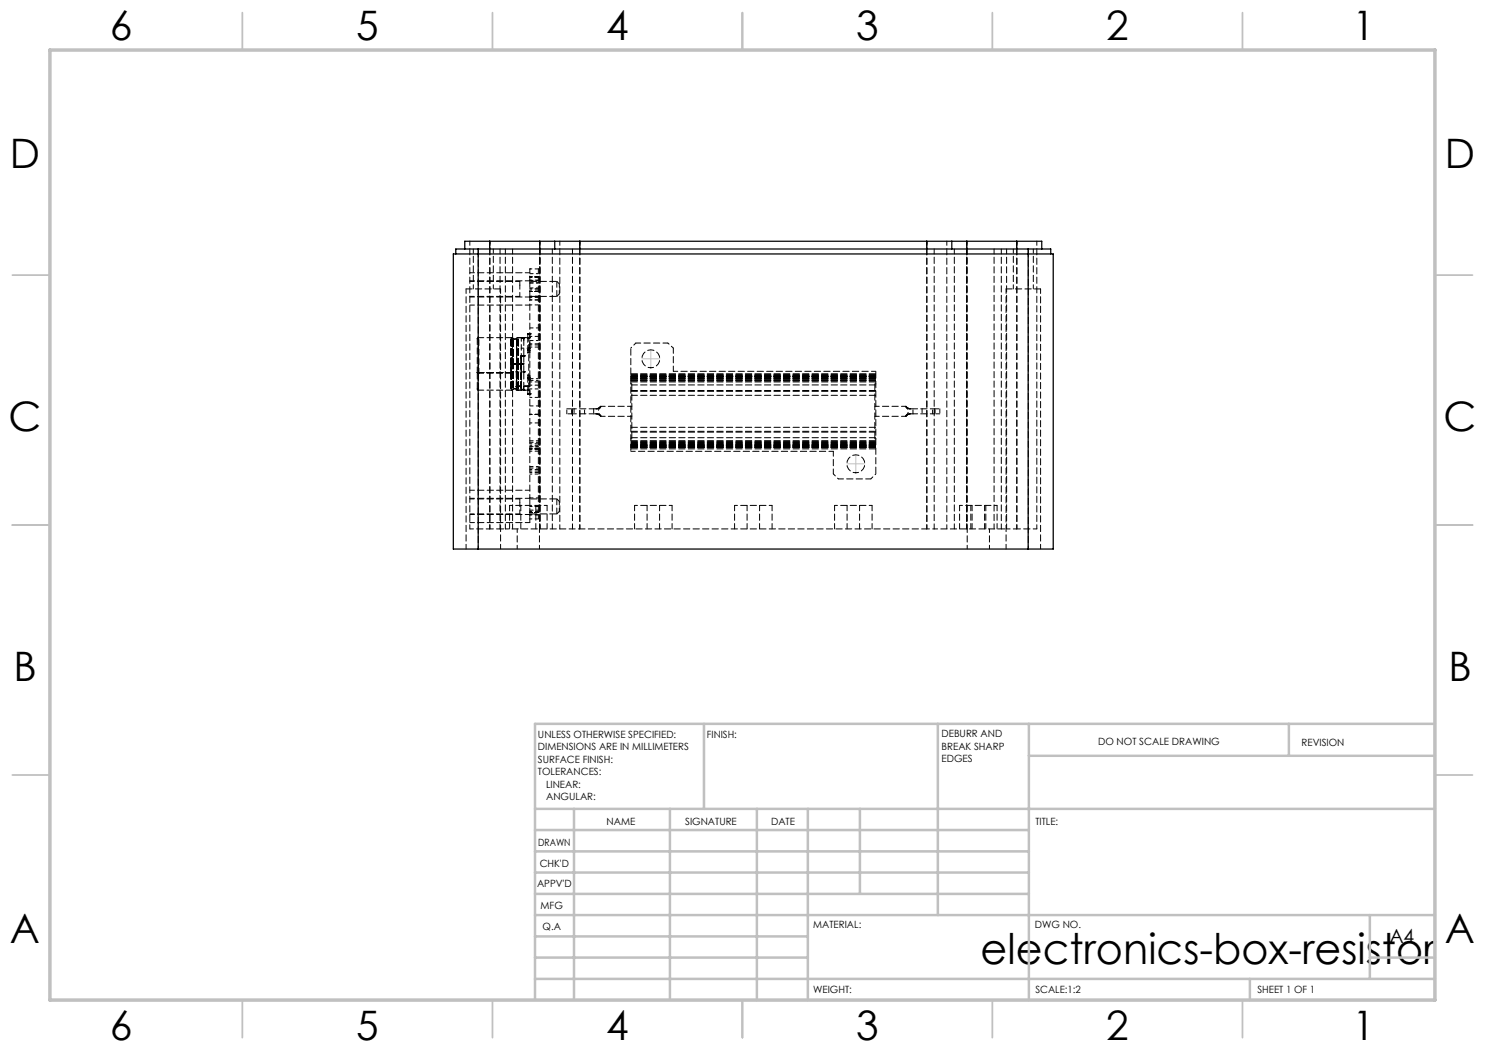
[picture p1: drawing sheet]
<svg xmlns="http://www.w3.org/2000/svg" width="297mm" height="210mm" viewBox="0 0 297 210" stroke-linecap="round" stroke-linejoin="round" font-family="sans-serif">
<path d="M128.4 71.8h3.6M130.2 70v3.6M169.4 92.8h3.6M171.2 91v3.6" fill="none" stroke="#c0c0c0" stroke-width=".2" stroke-dasharray="15.2 1.3 1.3 1.3"/>
<g fill="none" stroke="#c0c0c0" stroke-width=".35">
<path d="M48.5 2.5v7.5M98.5 2.5v7.5M148.5 2.5v7.5M198.5 2.5v7.5M248.5 2.5v7.5M2.5 55h7.5M287 55h7.5M2.5 105h7.5M287 105h7.5M2.5 155h7.5M287 155h7.5M48.5 200v7.5"/>
<path d="M98.5 200v7.5M148.5 200v7.5M198.5 200v7.5M248.5 200v7.5"/>
</g>
<g fill="none" stroke="#c0c0c0" stroke-width=".5">
<path d="M140.8 144.8v17M187.6 144.8v38.2M205.8 144.8v55.2M205.8 151.2h81.2M257.8 144.8v6.4M287 144.8h-180v55.2M107 161.8h180M107 178.8h98.8M107 174.5h98.8M107 170.3h98.8M107 166h98.8M114.8 161.8v38.2"/>
<path d="M134 161.8v38.2M151.4 161.8v38.2M161.6 161.8v38.2M172 161.8v17M107 195.8h180M107 191.5h54.6M107 187.3h54.6M107 183h180M250 195.8v4.2M274 191.5h13M274 183v12.8"/>
</g>
<path d="M10 10h277v190h-277z" fill="none" stroke="#c0c0c0" stroke-width=".7"/>
<g fill="none" stroke="#000" stroke-width=".25">
<path d="M95.6 49.8h-4.4v1M95.6 49.8v60M95.6 49.8h110M97.9 48.3h-4.9v1.5M97.9 48.3h10.1M97.9 48.3v1.5M108 48.3h2.9M108 48.3v1.5M110.9 48.3h5.1M110.9 48.3v1.5M116 48.3v1.5M116 48.3h69.3"/>
<path d="M185.3 48.3h5.1M185.3 48.3v1.5M190.4 48.3h3M190.4 48.3v1.5M193.4 48.3h9.9M193.4 48.3v1.5M203.3 48.3h5.1v1.5M203.3 48.3v1.5M205.6 49.8h4.5v1M205.6 49.8v60M95.6 109.8h-4.9v-59h119.9v59h-5M95.6 109.8h110"/>
</g>
<g fill="none" stroke="#000" stroke-width=".2" stroke-dasharray="1.3 .6" stroke-dashoffset=".3">
<path d="M106 56.2h-12M106 59.4h-12M106 54.5h-12M198.8 49.8v56M95.7 74.5v-6.9v6.9M102.6 72.8v-5.1v5.1M102.6 72.8v5.1v-5.1M103.3 77.3h2.5M104.3 72.8v5.2v-6.8M105.6 78v-2.5M105.6 70v-2.5M105.8 77.3h-2.5"/>
<path d="M105.8 78h-2.5M106 75.9v.7M106 75.3v.6M106 69.6v.7M106 69v.6M106 61h-12M133.6 68.6h-6.4M106 99.7h-12M106 98h-12M166.7 90.3v4.5M100 105.8v-56M101.1 105.8v-56"/>
<path d="M102.5 105.8v-56M106 102.9h-12M106 104.5h-12M108 105.8v-56M110.5 105.8v-56M114.5 105.8v-56M186.8 105.8v-56M190.9 105.8v-56M193.4 105.8v-56M200.3 105.8v-56M201.3 105.8v-56"/>
</g>
<g fill="none" stroke="#000" stroke-width=".2" stroke-dasharray="1.3 .6" stroke-dashoffset=".4">
<path d="M93.2 57.8v52M94 48.2v57.6M94 59.3h10M94.7 49.8v8M98 48.2v57.6M98.7 57.8v-8M104 57v-.7M104 56.3h-10M108 48.2v57.6M111.4 59.3l.5-.5M111.9 56.8l-.5-.5M112 48.2v57.6"/>
<path d="M116 48.2v57.6M185.4 48.2v57.6M193.4 48.2v57.6M201.2 57.8v52M202.7 49.8v8M203.4 48.2v57.6M206.7 57.8v-8M102.6 77.9l.4-.2 .3 .2M103.3 78v-.7M103.3 72.8h-.7M103.3 67.7l-.3 .1-.4-.1M104.3 78l.3-.1 .2-.4"/>
<path d="M104.8 67.5h.8M104.8 68l-.2-.3-.3-.2M105.6 78.8v-.8M105.6 67.5v-.7M105.8 77.3v.7M175.2 74.3h-40.5M104 99.8h-10M114.4 82.8h4.3M118.7 81.8h-4.3M118.7 82.8h.8M118.7 81.8h.8M126.2 90.3h40.5"/>
<path d="M126.4 81.3h-6.2M126.4 83.3h-6.2M175 83.3h6.2M175 81.3h6.2M182.6 82.8h4.4M182.6 81.8h-.8M182.6 82.8h-.8M187 81.8h-4.4M94 102.8h10M98 105.8v-57.6M100.1 109.8v-52M104 100.5v-.7"/>
<path d="M106 103.8v.7M106 103.8v-.7M107.7 103.8v-50M108 105.8v-57.6M111.4 102.8l.5-.5M111.9 100.3l-.5-.5M116 105.8v-57.6M185.4 105.8v-57.6M189.4 105.8v-57.6M193.4 105.8v-57.6M203.4 105.8v-57.6M207.4 105.8v-57.6"/>
<path d="M208.1 109.8v-52"/>
</g>
<path d="M106 59.3h5.4M111.4 56.3h-5.4M95.7 74.5v3.5M104.8 77.9v-3.5M104.8 71.2v-3.5M126.2 69.6v20.7M111.4 99.8h-5.4M106 102.8h5.4" fill="none" stroke="#000" stroke-width=".2" stroke-dasharray="1.3 .6" stroke-dashoffset="-.2"/>
<g fill="none" stroke="#000" stroke-width=".2" stroke-dasharray="1.3 .6" stroke-dashoffset=".2">
<path d="M95.7 74.5h6.5M95.7 78h6.5M102.2 74.5v-7v5.3M102.2 67.5h-6.5M103.7 72.8v5.2v-5.2M103.7 72.8v-5.2v5.2M134.7 74.3v-4.7M167.7 95.8h6.5M101.9 101.1v4.7M104.2 101.1v4.7M107.2 105.8v-4.7M109.4 105.8v-4.7"/>
<path d="M126.9 101.1v4.7M129.4 101.1v4.7M131.9 105.8v-4.7M134.4 105.8v-4.7M146.9 101.1v4.7M149.4 101.1v4.7M151.9 105.8v-4.7M154.4 105.8v-4.7M166.9 101.1v4.7M169.4 101.1v4.7M171.9 105.8v-4.7M174.4 105.8v-4.7"/>
<path d="M185.4 105.8h-69.4M191.9 101.1v4.7M194.2 101.1v4.7M194.4 101.1v4.7M196.9 105.8v-4.7M197.2 105.8v-4.7M199.4 105.8v-4.7"/>
</g>
<g fill="none" stroke="#000" stroke-width=".2" stroke-dasharray="1.3 .6" stroke-dashoffset="-.1">
<path d="M126.2 76.2h49M175 76.8v11M175.2 74.3v20.5M175.2 75.8h-49M175.2 75.3h-49M175.2 75h-49M175.2 74.8h-49M175.2 75.4h-49M175.2 76h-49M175.2 76.2h-49M175.2 75.7h-49M175.2 75.6h-49"/>
<path d="M175.2 76.4h-49M175.2 76.1h-49M175.2 77h-49M175.2 78.3h-49M175.2 78.1h-49M175.2 79.1h-49M126.2 89h49M126.4 87.8v-11M175.2 88.8h-49M175.2 89.3h-49M175.2 89.2h-49M175.2 89.5h-49"/>
<path d="M175.2 89.8h-49M175.2 89.1h-49M175.2 88.7h-49M175.2 88.5h-49M175.2 88.4h-49M175.2 88.9h-49M175.2 88.1h-49M175.2 87.5h-49M175.2 86.3h-49M175.2 86.4h-49M175.2 85.5h-49"/>
</g>
<g fill="none" stroke="#000" stroke-width=".2" stroke-dasharray="1.3 .6" stroke-dashoffset=".7">
<path d="M205.7 50.8v59M127.2 68.6l-1 1M130.2 73.6a1.8 1.8 0 0 1-1.7-2.6 1.8 1.8 0 0 1 3-.4 1.8 1.8 0 0 1-.8 2.9l-.5 .1M134.7 69.6l-1.1-1M106 99.5v-39.9M120 81.6a.86 .86 0 0 0 0 1.3M166.7 94.8l1 1M171.2 94.6a1.8 1.8 0 0 1-1.7-2.6 1.8 1.8 0 0 1 3-.4 1.8 1.8 0 0 1-.8 2.9l-.5 .1M174.2 95.8l1-1M181.4 82.9a.86 .86 0 0 0 0-1.3M95.7 109.8v-59M101.9 101.1h7.5"/>
<path d="M114.5 105.8h1.5M126.9 101.1h7.5M146.9 101.1h7.5M166.9 101.1h7.5M185.4 105.8h1.4M191.9 101.1h7.5"/>
</g>
<g fill="none" stroke="#000" stroke-width=".2" stroke-dasharray="1.3 .6">
<path d="M100.1 57.8h-6.9M106 53.8h.1M106 56.2v3.2M106 56v.2M106 59.4v.2M107.7 53.8h.1M208.1 57.8h-6.9M95.5 74.5h.2M95.5 74.5h.1M95.5 74.5v3.3M95.5 77.8l.2 .2M95.7 74.5h.1"/>
<path d="M95.7 67.5l-.2 .3M95.7 74.5h-.2M102.2 78l.4-.1M102.6 72.8h-.4M102.6 67.7l-.4-.2M103.3 74.4h.1M103.3 72.8v5.1v-10.2v5.1M103.3 77.9l.4 .1M103.7 72.8h.6M103.7 72.8h-.4M103.7 78h.6M103.7 67.5l-.4 .2"/>
<path d="M104.3 72.8h.5M104.3 67.5h-.6M104.3 71.2h.1M104.3 67.5h.1M104.8 74.4h.1M104.8 71.2h.1M104.8 78h.1M104.8 67.5h.1M104.8 67.5h-.5M104.8 71.2h-.5M104.8 74.4v-3.2M104.8 78v-.1"/>
<path d="M104.8 67.7h-.5M104.8 67.7v-.2M105.6 75.5h.2M105.6 70h.2M105.6 75.5h.4M105.6 70h.4M105.6 66.8h.1M105.6 66.8h.4M105.6 75.5v-.5M105.6 70.6v-.6M105.6 78.8h.4M105.6 70.5h.4"/>
<path d="M105.6 70.6h.2M105.6 78h.1M105.6 67.5h.1M105.6 78.8h.1M105.8 67.5h-.2M105.8 67.5h.1M105.8 76.6h.2M105.8 70.3h.2M105.8 75h-.2M106 75.9h-.2M106 69.6h-.2M106 66.8h.1"/>
<path d="M106 75.3v-.2M106 70.5v-.2M106 75.3h-.2M106 69h-.2M106 75.1h-.4M106 78.8h.1M126.2 76.8h.2M175.2 76.8h-.2M106 99.7v3.2M106 99.5v.2M119.5 82.8l.5 .1M120 81.6l-.5 .2"/>
<path d="M120 82.9l.2 .3M120 83.1l.2 .2M120 83.1h.1M120 81.4h.1M120 81.4l.2-.1M120 83.1l.2 .1M120.2 81.3l-.2 .3M120.2 83.2l-.2-.1M120.2 83.2v.1M120.2 81.3l-.2 .1M120.2 81.3h.1M120.2 83.3v-.1"/>
<path d="M126.2 87.8h.2M175.2 87.8h-.2M181.2 83.3l.1-.2M181.2 81.3l.1 .1M181.2 81.3h.1M181.2 83.3v-.1M181.2 83.2l.1-.1M181.2 83.2v.1M181.2 83.2l.2-.3M181.3 83.1l-.1 .1M181.3 81.4l-.1-.1M181.3 81.4h.1"/>
<path d="M181.3 83.1h.1M181.4 82.9l.4-.1M181.4 81.6l-.2-.3M181.8 81.8l-.4-.2M106 102.9v.2"/>
</g>
<g fill="none" stroke="#000" stroke-width=".2" stroke-dasharray="1.3 .6" stroke-dashoffset=".5">
<path d="M95.7 50.8v-1M104 59.3v-2.3M106 56v-2.2M205.7 50.8v-1M104.3 69.6v-2.1M105.8 69.6v-2.1M106 78.8v-2.2M106 69v-2.2M113.4 82.8v-1M113.4 81.8h1M114.4 81.8v1M114.4 82.8h-1"/>
<path d="M114.4 82.8v-1M114.8 81.8v1M116.9 82.8v-1M118.7 81.8v1M119.2 81.8l.8-.4M119.2 82.8l.8 .3M120 83.1l-.8-.3M120 81.4l-.8 .4M181.3 83.1l.9-.3M181.3 81.4l.9 .4M182.2 81.8l-.9-.4M182.2 82.8l-.9 .3"/>
<path d="M182.6 82.8v-1M184.4 81.8v1M186.5 82.8v-1M187 82.8v-1M187 81.8h1M187 81.8v1M188 81.8v1M188 82.8h-1M94 105.8h4M100 105.8h1.1M103.4 105.8v4M104 102.8v-2.3"/>
<path d="M107.9 109.8v-4M193.4 105.8v4M197.9 109.8v-4M200.3 105.8h1M203.4 105.8h4"/>
</g>
<path d="M111.9 56.8v2M105.8 77.3v-7.7M98 105.8h2M111.9 100.3v2M114.5 105.8h-13.4M200.3 105.8h-13.5M201.3 105.8h2.1" fill="none" stroke="#000" stroke-width=".2" stroke-dasharray="1.3 .6" stroke-dashoffset=".6"/>
<path d="M98 48.2v1.6M108 48.2v1.6M116 48.2v1.6M185.4 48.2v1.6M193.4 48.2v1.6M203.4 48.2v1.6M103.3 74.4h1.5M104.3 71.2v-1.6M104.3 69.6h1.5M104.3 67.5h1.5M104.3 71.2v1.6M104.8 77.9h-1.5" fill="none" stroke="#000" stroke-width=".2" stroke-dasharray="1.3 .6" stroke-dashoffset=".8"/>
<path d="M111.4 59.3v-3M95.5 67.8v6.7M102.2 72.8v5.2v-3.5M103.3 77.3v-2.9M111.4 102.8v-3" fill="none" stroke="#000" stroke-width=".2" stroke-dasharray="1.3 .6" stroke-dashoffset=".1"/>
<g fill="none" stroke="#000" stroke-width=".2" stroke-dasharray="1.3 .6" stroke-dashoffset=".9">
<path d="M106 53.8h1.7M106 57.8h1.7M106 59.3h1.7M106 58.3h1.7M106 55.4h1.7M106 59.5h1.7M106 60h1.7M106 56h1.7M107.7 56.1h-1.7M107.7 57.6h-1.7M107.7 56.6h-1.7M107.7 54.7h-1.7"/>
<path d="M106 67.3h1.7M106 77.8h1.7M106 68.8h1.7M106 76.4h1.7M106 61h1.7M106 69h1.7M106 79.5h1.7M106 69.4h1.7M106 77h1.7M107.7 65.6h-1.7M107.7 76.1h-1.7M107.7 68.1h-1.7"/>
<path d="M107.7 75.7h-1.7M106 82.9h1.7M106 89.8h1.7M106 89.1h1.7M106 93.9h1.7M106 88.8h1.7M106 94.2h1.7M106 84.6h1.7M106 90.2h1.7M106 89.7h1.7M106 94.5h1.7M106 89.4h1.7"/>
<path d="M106 94.8h1.7M107.7 99.6h-1.7M107.7 81.2h-1.7M107.7 89.3h-1.7M107.7 88.5h-1.7M107.7 93.3h-1.7M107.7 88.2h-1.7M107.7 93.6h-1.7M106 103.8h1.7M106 101.3h1.7M106 102.5h1.7M106 103h1.7"/>
<path d="M106 102.9h1.7M107.7 102h-1.7"/>
</g>
<text font-size="8.5" x="196.1" y="192.7">electronics-box-resistor</text>
<g font-size="8.1">
<text x="22" y="8">6</text>
<text x="71.2" y="8">5</text>
<text x="121.2" y="8">4</text>
<text x="171.3" y="8">3</text>
<text x="221.3" y="8">2</text>
<text x="270.5" y="8">1</text>
<text x="2" y="33.6">D</text>
<text x="289" y="33.6">D</text>
<text x="1.7" y="86.1">C</text>
<text x="288.7" y="86.1">C</text>
<text x="2.7" y="136.1">B</text>
<text x="289.7" y="136.1">B</text>
<text x="2" y="188.6">A</text>
<text x="289" y="188.6">A</text>
<text x="22" y="208">6</text>
<text x="71.2" y="208">5</text>
<text x="121.2" y="208">4</text>
<text x="171.3" y="208">3</text>
<text x="221.3" y="208">2</text>
<text x="270.5" y="208">1</text>
</g>
<text font-size="3.9" x="277.9" y="188.5">A4</text>
<g font-size="2">
<text x="107.6" y="147.6">UNLESS OTHERWISE SPECIFIED:</text>
<text x="141.4" y="147.6">FINISH:</text>
<text x="188.3" y="147.5">DEBURR AND</text>
<text x="188.3" y="150">BREAK SHARP</text>
<text x="219.6" y="149">DO NOT SCALE DRAWING</text>
<text x="260.3" y="149.2">REVISION</text>
<text x="107.6" y="150.1">DIMENSIONS ARE IN MILLIMETERS</text>
<text x="107.6" y="152.6">SURFACE FINISH:</text>
<text x="107.6" y="155.1">TOLERANCES:</text>
<text x="188.3" y="152.5">EDGES</text>
<text x="109.2" y="157.6">LINEAR:</text>
<text x="109.2" y="160.1">ANGULAR:</text>
<text x="121.3" y="165">NAME</text>
<text x="137" y="164.9">SIGNATURE</text>
<text x="154.2" y="164.9">DATE</text>
<text x="207.1" y="164.9">TITLE:</text>
<text x="107.6" y="169.1">DRAWN</text>
<text x="107.9" y="173.3">CHK'D</text>
<text x="107.4" y="177.4">APPV'D</text>
<text x="108.1" y="181.8">MFG</text>
<text x="108.5" y="186">Q.A</text>
<text x="162.6" y="185.5">MATERIAL:</text>
<text x="207" y="185.5">DWG NO.</text>
<text x="162.6" y="198.5">WEIGHT:</text>
<text x="207.1" y="198.6">SCALE:1:2</text>
<text x="251.5" y="198.6">SHEET 1 OF 1</text>
</g>
</svg>
